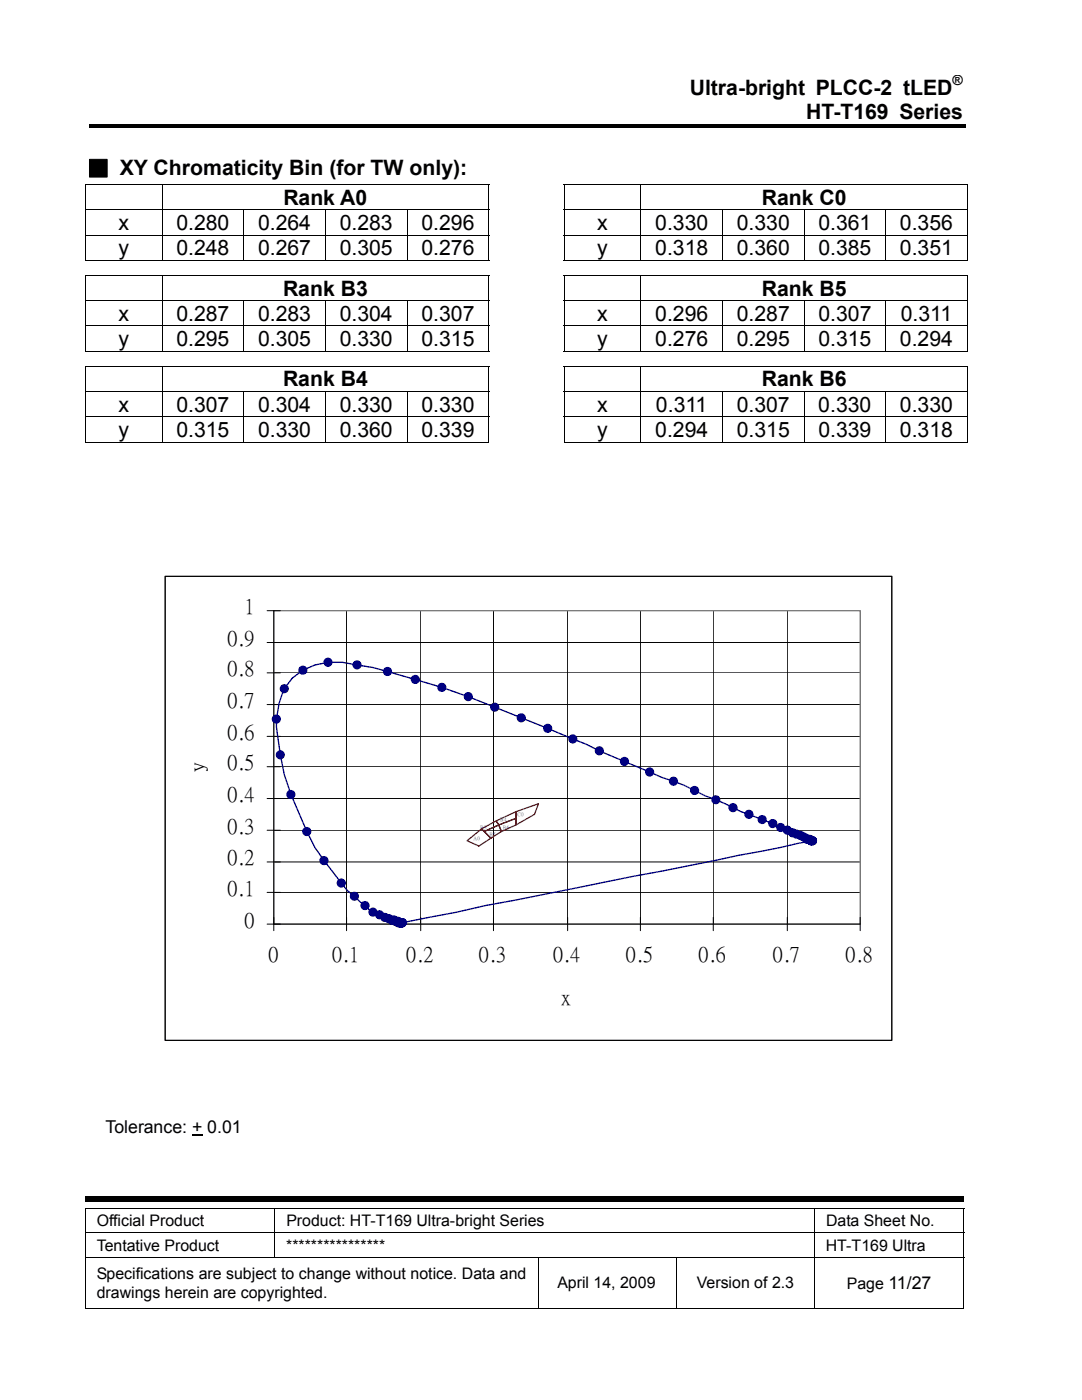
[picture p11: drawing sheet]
<svg xmlns="http://www.w3.org/2000/svg" width="216mm" height="279mm" viewBox="0 0 216 279" stroke-linecap="round" stroke-linejoin="round" font-family="sans-serif">
<g fill="#000">
<path d="M17 36.7h.1v.2h-.1zM17.8 24.7h85.2v.8h-85.2zM97.4 36.7h.2v.2h-.2zM102.8 24.7h89.8v.8h-89.8zM112.5 36.7h.2v.2h-.2zM193 36.7h.1v.2h-.1zM17 51.9h.1v.1h-.1zM17 54.9h.1v.1h-.1zM112.5 51.9h.2v.1h-.2zM112.5 54.9h.2v.1h-.2zM17 70h.1v.2h-.1zM17 73h.1v.2h-.1z"/>
<path d="M112.5 70h.2v.2h-.2zM112.5 73h.2v.2h-.2zM97.4 88.1h.2v.2h-.2zM193 88.1h.1v.2h-.1zM17 238.7h175.3v1.1h-175.3zM17 241h.1v.2h-.1zM192.2 261h.2v.1h-.2z"/>
</g>
<g fill="none" stroke="#000" stroke-width=".2">
<path d="M17 36.8h80.6M17 36.9v4.9M32.4 36.9v4.9M97.5 36.9v4.9M112.5 36.8h80.6M112.6 36.9v4.9M127.9 36.9v4.9M193 36.9v4.9M17 41.9h80.6M17 46.9h80.6M17 52h80.6M17 54.9h80.6"/>
<path d="M17 42v4.8M17 47v4.9M17 55v4.9M32.4 42v4.8M32.4 47v4.9M32.4 55v4.9M48.7 42v4.8M48.7 47v4.9M65 42v4.8M65 47v4.9M81.2 42v4.8M81.2 47v4.9"/>
<path d="M97.5 42v4.8M97.5 47v4.9M97.5 55v4.9M112.5 41.9h80.6M112.5 46.9h80.6M112.5 52h80.6M112.5 54.9h80.6M112.6 42v4.8M112.6 47v4.9M112.6 55v4.9M127.9 42v4.8M127.9 47v4.9"/>
<path d="M127.9 55v4.9M144.2 42v4.8M144.2 47v4.9M160.5 42v4.8M160.5 47v4.9M176.7 42v4.8M176.7 47v4.9M193 42v4.8M193 47v4.9M193 55v4.9M17 60h80.6M17 65h80.6"/>
<path d="M17 70.1h80.6M17 73.1h80.6M17 78.1h80.6M17 60.1v4.9M17 65.1v4.9M17 73.2v4.8M17 78.2v4.9M32.4 60.1v4.9M32.4 65.1v4.9M32.4 73.2v4.8M32.4 78.2v4.9M48.7 60.1v4.9"/>
<path d="M48.7 65.1v4.9M48.7 78.2v4.9M65 60.1v4.9M65 65.1v4.9M65 78.2v4.9M81.2 60.1v4.9M81.2 65.1v4.9M81.2 78.2v4.9M97.5 60.1v4.9M97.5 65.1v4.9M97.5 73.2v4.8M97.5 78.2v4.9"/>
<path d="M112.5 60h80.6M112.5 65h80.6M112.5 70.1h80.6M112.5 73.1h80.6M112.5 78.1h80.6M112.6 60.1v4.9M112.6 65.1v4.9M112.6 73.2v4.8M112.6 78.2v4.9M127.9 60.1v4.9M127.9 65.1v4.9M127.9 73.2v4.8"/>
<path d="M127.9 78.2v4.9M144.2 60.1v4.9M144.2 65.1v4.9M144.2 78.2v4.9M160.5 60.1v4.9M160.5 65.1v4.9M160.5 78.2v4.9M176.7 60.1v4.9M176.7 65.1v4.9M176.7 78.2v4.9M193 60.1v4.9M193 65.1v4.9"/>
<path d="M193 73.2v4.8M193 78.2v4.9M17 83.2h80.6M17 88.2h15.3M17 83.3v5M32.4 83.3v5M32.4 88.2h16.2M48.7 83.3v5M48.7 88.2h16.2M65 83.3v5M65 88.2h16.2M81.2 83.3v5"/>
<path d="M81.3 88.2h16.1M97.5 83.3v5M112.5 83.2h80.6M112.5 88.2h15.3M112.6 83.3v5M127.9 83.3v5M128 88.2h16.1M144.2 83.3v5M144.3 88.2h16.1M160.5 83.3v5M160.5 88.2h16.2M176.7 83.3v5"/>
<path d="M176.8 88.2h16.2M193 83.3v5M17 241.1h175.4M17 246h175.4M17 251h175.4M17 241.2v4.7M17 246.1v4.8M17 251.1v10M54.9 241.2v4.7M54.9 246.1v4.8M107.5 251.1v10M135 251.1v10"/>
<path d="M162.5 241.2v4.7M162.5 246.1v4.8M162.5 251.1v10M192.3 241.2v4.7M192.3 246.1v4.8M192.3 251.1v10M17 261h90.5M107.6 261h27.3M135.1 261h27.3M162.6 261h29.6"/>
</g>
<path d="M33 115h144.9v92.6h-144.9z" fill="#fff"/>
<path d="M33 115h144.9v92.6h-144.9z" fill="none" stroke="#000" stroke-width=".2"/>
<path d="M54.6 121.9h117v62.5h-117z" fill="#fff"/>
<g fill="none" stroke="#000" stroke-width=".2">
<path d="M33 115h144.9v92.6h-144.9zM53.3 134.3h118.3M53.3 128.2h118.3M53.3 121.9h118.3v63.8M54.6 121.9v63.8M69.2 121.9v63.8M83.9 121.9v63.8M98.5 121.9v63.8M113.3 121.9v63.8M127.8 121.9v63.8M142.3 121.9v63.8M157.1 121.9v63.8"/>
<path d="M171.6 159.4h-118.3M171.6 153h-118.3M171.6 147h-118.3M171.6 140.6h-118.3M171.6 178.1h-118.3M171.6 172h-118.3M171.6 165.7h-118.3M53.3 184.4h118.3"/>
</g>
<path d="M54.6 121.9h117v62.5h-117z" fill="none" stroke="#808080" stroke-width=".26"/>
<path d="M58.3 135.3a12.6 12.6 0 0 1 10.1-3.1l6 1a184 184 0 0 1 29.6 10.1l13 5.2 2.6 1.4 12.4 5.2a38.4 38.4 0 0 1 8.7 3.7 45 45 0 0 1 7.2 3.2l6.3 2.4 4 1.8 1.5 .6 1.4 .7h.5l.3 .3h.2l-30.1 6.1-35.1 6.8-5.8 1.4-10.9 2h-.7v-.2h-.6l-.2-.3h-.6l-2.3-1a5.3 5.3 0 0 1-2.9-1.9l-3.5-2.9-2.9-3.7a34.6 34.6 0 0 1-6.9-11.8 41.2 41.2 0 0 1-4.2-15.3 15 15 0 0 1 1.3-9.5z" fill="none" stroke="#000080" stroke-width=".26"/>
<path d="M93.2 167.8l2.9-2.4 1.8 1.9-2.3 1.5zM96.1 165.4l2.9-1.6 .5 .8-2.9 1.3zM96.6 165.9l2.9-1.3 .6 1.3-2.2 1.4zM99 163.8l4-1.8v1.3l-3.5 1.3zM99.5 164.6l3.5-1.3v1.3l-2.9 1.3zM103 162l4.4-1.6-.7 2.1-3.7 2.1z" fill="none" stroke="#f00" stroke-width=".26"/>
<g fill="#000080" stroke="#000080" stroke-width=".26">
<circle cx="80.2" cy="184.1" r=".78"/>
<circle cx="80" cy="184.1" r=".78"/>
<circle cx="79.7" cy="184.1" r=".78"/>
<circle cx="79.4" cy="184.1" r=".78"/>
<circle cx="79.4" cy="183.9" r=".78"/>
<circle cx="78.9" cy="183.9" r=".78"/>
<circle cx="78.7" cy="183.6" r=".78"/>
<circle cx="78.1" cy="183.6" r=".78"/>
<circle cx="77.6" cy="183.3" r=".78"/>
<circle cx="76.8" cy="183.1" r=".78"/>
<circle cx="75.7" cy="182.6" r=".78"/>
<circle cx="74.4" cy="182" r=".78"/>
<circle cx="72.8" cy="180.7" r=".78"/>
<circle cx="70.7" cy="178.9" r=".78"/>
<circle cx="68.1" cy="176.2" r=".78"/>
<circle cx="64.6" cy="171.7" r=".78"/>
<circle cx="61.2" cy="165.9" r=".78"/>
<circle cx="58" cy="158.6" r=".78"/>
<circle cx="55.9" cy="150.6" r=".78"/>
<circle cx="55.1" cy="143.5" r=".78"/>
<circle cx="56.7" cy="137.4" r=".78"/>
<circle cx="60.4" cy="133.8" r=".78"/>
<circle cx="65.4" cy="132.2" r=".78"/>
<circle cx="71.2" cy="132.7" r=".78"/>
<circle cx="77.3" cy="134" r=".78"/>
<circle cx="82.9" cy="135.6" r=".78"/>
<circle cx="88.2" cy="137.2" r=".78"/>
<circle cx="93.4" cy="139" r=".78"/>
<circle cx="98.7" cy="141.1" r=".78"/>
<circle cx="104" cy="143.3" r=".78"/>
<circle cx="109.3" cy="145.3" r=".78"/>
<circle cx="114.3" cy="147.5" r=".78"/>
<circle cx="119.6" cy="149.8" r=".78"/>
<circle cx="124.6" cy="152" r=".78"/>
<circle cx="129.6" cy="154.1" r=".78"/>
<circle cx="134.4" cy="155.9" r=".78"/>
<circle cx="138.6" cy="157.8" r=".78"/>
<circle cx="142.8" cy="159.6" r=".78"/>
<circle cx="146.3" cy="161.2" r=".78"/>
<circle cx="149.4" cy="162.5" r=".78"/>
<circle cx="152.1" cy="163.6" r=".78"/>
<circle cx="154.2" cy="164.4" r=".78"/>
<circle cx="155.8" cy="165.1" r=".78"/>
<circle cx="157.1" cy="165.7" r=".78"/>
<circle cx="158.2" cy="166.2" r=".78"/>
<circle cx="158.9" cy="166.5" r=".78"/>
<circle cx="159.7" cy="166.7" r=".78"/>
<circle cx="160.3" cy="167" r=".78"/>
<circle cx="160.8" cy="167.3" r=".78"/>
<circle cx="161.1" cy="167.5" r=".78"/>
<circle cx="161.3" cy="167.5" r=".77"/>
<circle cx="161.6" cy="167.5" r=".78"/>
<circle cx="161.8" cy="167.8" r=".78"/>
<circle cx="162.1" cy="167.8" r=".78"/>
</g>
<path d="M38.3 226.6h2.1" fill="none" stroke="#000" stroke-width=".25"/>
<g font-size="4.2">
<text x="137.6" y="18.9">Ultra-bright PLCC-2 tLED</text>
<text x="160.9" y="23.8">HT-T169 Series</text>
<text x="17.5" y="34.9">▓ XY Chromaticity Bin (for TW only):</text>
<text x="56.5" y="40.9">Rank A0</text>
<text x="152" y="40.9">Rank C0</text>
<text x="23.6" y="45.9">x</text>
<text x="35.2" y="45.9">0.280</text>
<text x="51.5" y="45.9">0.264</text>
<text x="67.8" y="45.9">0.283</text>
<text x="84.1" y="45.9">0.296</text>
<text x="119.2" y="45.9">x</text>
<text x="130.7" y="45.9">0.330</text>
<text x="147" y="45.9">0.330</text>
<text x="163.3" y="45.9">0.361</text>
<text x="179.6" y="45.9">0.356</text>
<text x="23.6" y="50.9">y</text>
<text x="35.2" y="50.9">0.248</text>
<text x="51.5" y="50.9">0.267</text>
<text x="67.8" y="50.9">0.305</text>
<text x="84.1" y="50.9">0.276</text>
<text x="119.2" y="50.9">y</text>
<text x="130.7" y="50.9">0.318</text>
<text x="147" y="50.9">0.360</text>
<text x="163.3" y="50.9">0.385</text>
<text x="179.6" y="50.9">0.351</text>
<text x="56.5" y="59">Rank B3</text>
<text x="152" y="59">Rank B5</text>
<text x="23.6" y="64">x</text>
<text x="35.2" y="64">0.287</text>
<text x="51.5" y="64">0.283</text>
<text x="67.8" y="64">0.304</text>
<text x="84.1" y="64">0.307</text>
<text x="119.2" y="64">x</text>
<text x="130.7" y="64">0.296</text>
<text x="147" y="64">0.287</text>
<text x="163.3" y="64">0.307</text>
<text x="179.7" y="64">0.311</text>
<text x="23.6" y="69">y</text>
<text x="35.2" y="69">0.295</text>
<text x="51.5" y="69">0.305</text>
<text x="67.8" y="69">0.330</text>
<text x="84.1" y="69">0.315</text>
<text x="119.2" y="69">y</text>
<text x="130.7" y="69">0.276</text>
<text x="147" y="69">0.295</text>
<text x="163.3" y="69">0.315</text>
<text x="179.6" y="69">0.294</text>
<text x="56.5" y="77.1">Rank B4</text>
<text x="152" y="77.1">Rank B6</text>
<text x="23.6" y="82.1">x</text>
<text x="35.2" y="82.1">0.307</text>
<text x="51.5" y="82.1">0.304</text>
<text x="67.8" y="82.1">0.330</text>
<text x="84.1" y="82.1">0.330</text>
<text x="119.2" y="82.1">x</text>
<text x="130.9" y="82.1">0.311</text>
<text x="147" y="82.1">0.307</text>
<text x="163.3" y="82.1">0.330</text>
<text x="179.6" y="82.1">0.330</text>
<text x="23.6" y="87.2">y</text>
<text x="35.2" y="87.2">0.315</text>
<text x="51.5" y="87.2">0.330</text>
<text x="67.8" y="87.2">0.360</text>
<text x="84.1" y="87.2">0.339</text>
<text x="119.2" y="87.2">y</text>
<text x="130.7" y="87.2">0.294</text>
<text x="147" y="87.2">0.315</text>
<text x="163.3" y="87.2">0.339</text>
<text x="179.6" y="87.2">0.318</text>
<text x="48.8" y="122.4">1</text>
<text x="45.4" y="128.7">0.9</text>
<text x="45.4" y="134.8">0.8</text>
<text x="45.4" y="141.1">0.7</text>
<text x="45.4" y="147.4">0.6</text>
<text x="40.6" y="154.1" transform="rotate(-90 40.6 154.1)">y</text>
<text x="45.4" y="153.5">0.5</text>
<text x="45.4" y="159.8">0.4</text>
<text x="45.4" y="166.2">0.3</text>
<text x="45.4" y="172.5">0.2</text>
<text x="45.4" y="178.6">0.1</text>
<text x="48.8" y="184.9">0</text>
<text x="53.6" y="191.8">0</text>
<text x="66.3" y="191.8">0.1</text>
<text x="81" y="191.8">0.2</text>
<text x="95.6" y="191.8">0.3</text>
<text x="110.4" y="191.8">0.4</text>
<text x="124.9" y="191.8">0.5</text>
<text x="139.4" y="191.8">0.6</text>
<text x="154.2" y="191.8">0.7</text>
<text x="168.7" y="191.8">0.8</text>
<text x="112" y="200.5">x</text>
</g>
<text font-size="3.5" x="21" y="226.1">Tolerance: + 0.01</text>
<g font-size="3.2">
<text x="19.3" y="244.7">Official Product</text>
<text x="57.1" y="244.7">Product: HT-T169 Ultra-bright Series</text>
<text x="164.8" y="244.7">Data Sheet No.</text>
<text x="19.3" y="249.6">Tentative Product</text>
<text x="57.1" y="249.6">****************</text>
<text x="164.8" y="249.6">HT-T169 Ultra</text>
<text x="19.3" y="255.3">Specifications are subject to change without notice. Data and</text>
<text x="111.2" y="257.1">April 14, 2009</text>
<text x="139.1" y="257.1">Version of 2.3</text>
<text x="169" y="257.2">Page 11/27</text>
<text x="19.3" y="259">drawings herein are copyrighted.</text>
</g>
<text font-size="2.8" x="190.1" y="17">®</text>
<g font-size="1.1" fill="#00f">
<text x="94.5" y="167.6">A0</text>
<text x="95.8" y="165.5">B3</text>
<text x="97.7" y="166.8">B5</text>
<text x="99.8" y="163.9">B4</text>
<text x="100.3" y="165.5">B6</text>
<text x="103.2" y="162.8">C0</text>
</g>
</svg>
